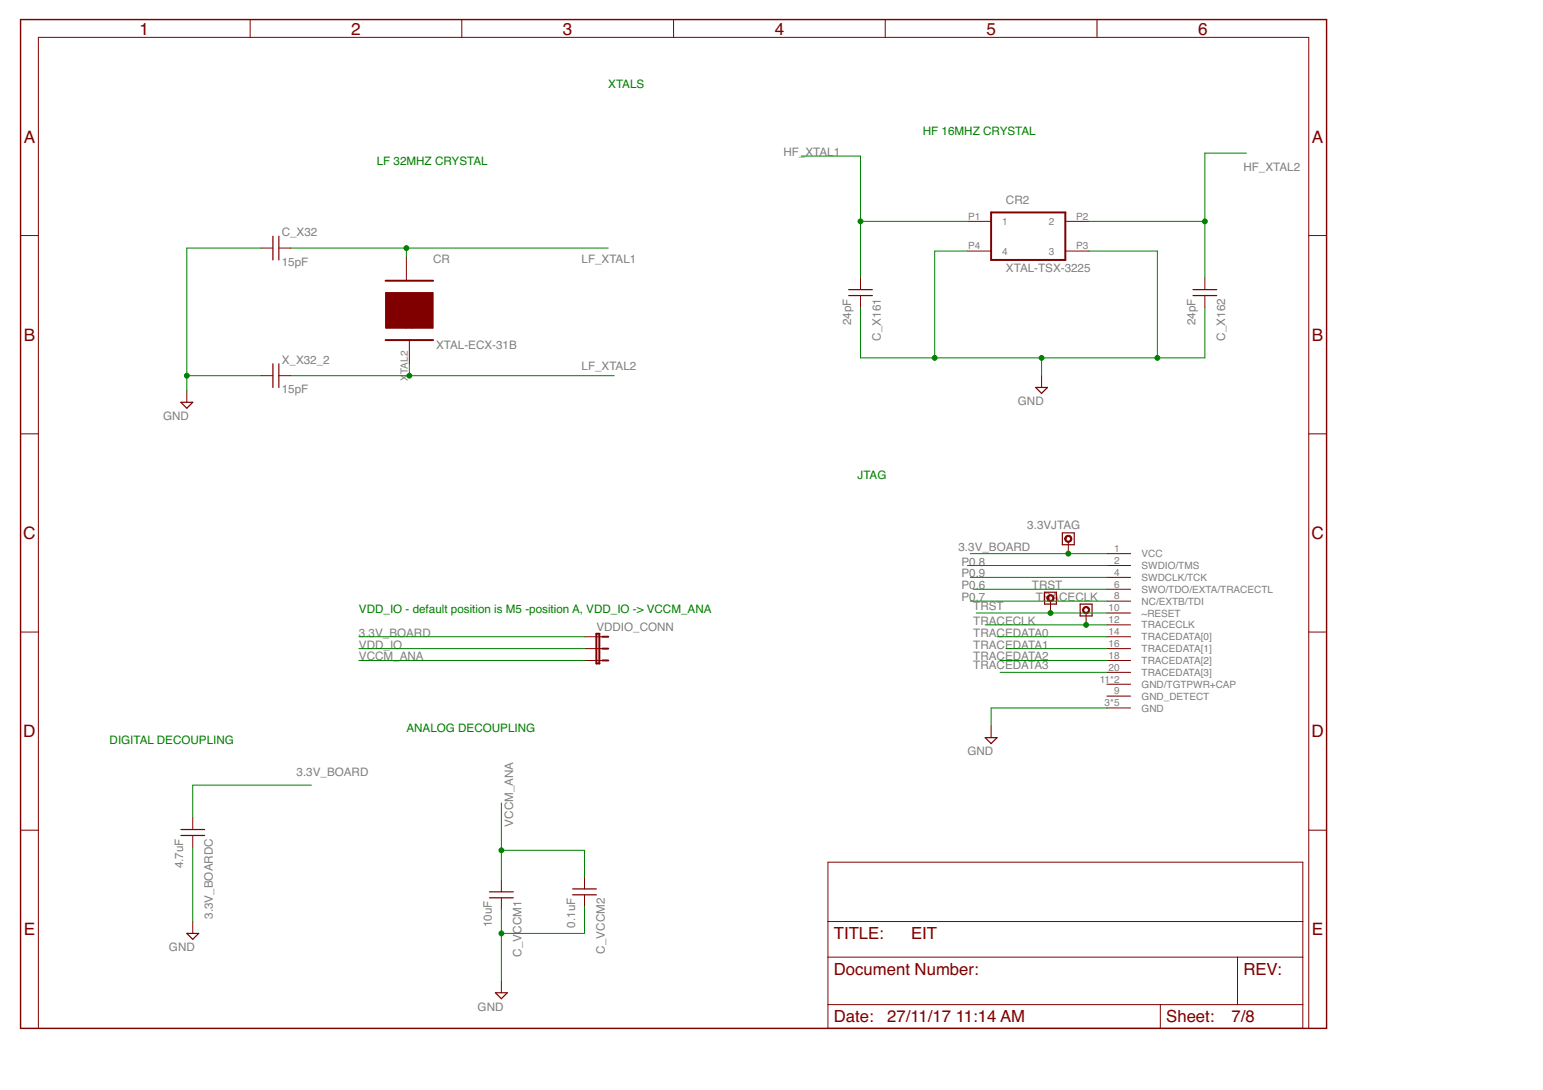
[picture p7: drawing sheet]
<svg xmlns="http://www.w3.org/2000/svg" width="297mm" height="210mm" viewBox="0 0 297 210" stroke-linecap="round" stroke-linejoin="round" font-family="sans-serif">
<g fill="none" stroke="#800000" stroke-width=".23">
<path d="M52.5 45.5v4.6M53.7 45.5v4.6M163.4 55.8h4.5M163.4 56.9h4.5M229.7 55.8h4.5M229.7 56.9h4.5M34.8 77.5h2.3l-1.1 1.1zM52.5 70.1v4.5M53.7 70.1v4.5M199.4 74.6h2.3l-1.2 1.2zM201.1 114h2.3v2.3h-2.3zM204.5 102.6h2.3v2.3h-2.3z"/>
<path d="M207.9 116.3h2.3v2.3h-2.3zM34.8 159.7h4.6M189.7 142h2.2l-1.1 1.2zM34.8 160.9h4.6M36 179.7h2.2l-1.1 1.2zM94.2 171.7h4.6M94.2 172.9h4.6M110.2 171.2h4.6M110.2 172.3h4.6M95.4 191.2h2.3l-1.2 1.1z"/>
</g>
<g fill="none" stroke="#800000" stroke-width=".19">
<path d="M48.2 3.8v3.4M88.9 3.8v3.4M129.7 3.8v3.4M170.4 3.8v3.4M211.2 3.8v3.4M4 45.4h3.4M50.2 47.8h2.3M53.7 47.8h2.3M78.2 49.5v4.6M165.7 53.5v2.3M165.7 56.9v2.3M186.2 42.6h4.6"/>
<path d="M186.2 48.3h4.6M205.1 42.6h4.6M205.1 48.3h4.6M231.9 53.5v2.3M231.9 56.9v2.3M251.9 45.4h3.5M36 75.2v2.3M50.2 72.3h2.3M53.7 72.3h2.3M78.8 65.5v4.6M200.5 72.3v2.3M4 83.5h3.4"/>
<path d="M251.9 83.5h3.5M202.2 115.8v2.2M205.7 104.3v2.3M209.1 118v2.3M213.1 106.6h4.6M213.1 108.9h4.6M213.1 111.2h4.6M213.1 113.5h4.6M213.1 118h4.6M213.1 115.8h4.6M4 121.7h3.4M112.5 122.6h3.5"/>
<path d="M112.5 124.9h3.5M112.5 127.2h3.5M190.8 139.8v2.2M213.1 122.6h4.6M213.1 124.9h4.6M213.1 127.2h4.6M213.1 120.3h4.6M213.1 129.5h4.6M213.1 131.8h4.6M213.1 134h4.6M213.1 136.3h4.6M251.9 121.7h3.5"/>
<path d="M4 159.9h3.4M37.1 157.5v2.2M251.9 159.9h3.5M37.1 160.9v2.3M37.1 177.5v2.2M96.5 169.5v2.2M96.5 172.9v2.3M112.5 168.9v2.3M112.5 172.3v2.3M159.4 166h91.4v32h-91.4zM159.4 177.5h91.4M7.4 198v-190.8h244.5v190.8"/>
<path d="M96.5 188.9v2.3M159.4 184.3h91.4M159.4 193.5h91.4M223.4 193.5v4.5M238.2 184.3v9.2"/>
</g>
<path d="M74.2 54.1h9.2M190.8 40.9h14.3v9.2h-14.3zM74.2 65.5h9.2M114.8 122h.6v5.8h-.6zM116 122.6h1.1M116 124.9h1.1M116 127.2h1.1" fill="none" stroke="#800000" stroke-width=".38"/>
<path d="M4 3.8h251.4v194.2h-251.4z" fill="none" stroke="#800000" stroke-width=".28"/>
<path d="M74.2 56.3h9.2v6.9h-9.2z" fill="#800000" stroke="#800000" stroke-width=".19"/>
<g fill="#800000" stroke="#800000" stroke-width=".19">
<path d="M205.1 103.3a.68 .68 0 0 1 1.1 .1 .68 .68 0 0 1-.3 1 .68 .68 0 0 1-.9-.6h.2a.45 .45 0 0 1 .7-.4 .45 .45 0 0 1 .1 .7 .45 .45 0 0 1-.8-.2v-.1h-.2z" fill-rule="evenodd"/>
<path d="M201.7 114.7a.68 .68 0 0 1 1.1 .1 .68 .68 0 0 1-.4 1 .68 .68 0 0 1-.9-.6h.3a.45 .45 0 0 1 .6-.4 .45 .45 0 0 1 .1 .8 .45 .45 0 0 1-.7-.2v-.2h-.3z" fill-rule="evenodd"/>
<path d="M208.6 117a.68 .68 0 0 1 1.1 .1 .68 .68 0 0 1-.4 1 .68 .68 0 0 1-.9-.6h.2a.46 .46 0 0 1 .6-.5 .46 .46 0 0 1 .2 .8 .46 .46 0 0 1-.7-.2l-.1-.1h-.2z" fill-rule="evenodd"/>
</g>
<g fill="none" stroke="#008000" stroke-width=".19">
<path d="M154.2 30.1h11.5v23.4M239.9 29.5h-8v24M50.2 47.8h-14.2v27.4M56 47.8h61.1M78.2 47.8v1.7M165.7 59.2v9.7h66.2v-9.7M165.7 42.6h20.5M186.2 48.3h-6.3v20.6M209.7 48.3h13.1v20.6M209.7 42.6h22.2M36 72.3h14.2M56 72.3h62.2"/>
<path d="M78.8 70.1v2.2M200.5 68.9v3.4M186.2 108.9h26.9M186.8 111.2h26.3M186.8 115.8h26.3M186.8 106.6h26.3M187.4 113.5h25.7M187.9 118h25.2M69.1 127.2h43.4M69.1 124.9h43.4M69.1 122.6h43.4M189.7 120.3h23.4"/>
<path d="M191.9 122.6h21.2M192.5 127.2h20.6M192.5 129.5h20.6M193.7 124.9h19.4M213.1 136.3h-22.3v3.5M59.9 151.2h-22.8v6.3M96.5 154.6v14.9M37.1 163.2v14.3M96.5 175.2v13.7M96.5 163.7h16v5.2M112.5 174.6v5.1h-16"/>
</g>
<g fill="#008000" stroke="#008000" stroke-width=".19">
<circle cx="36" cy="72.3" r=".47"/>
<circle cx="200.5" cy="68.9" r=".47"/>
<circle cx="222.8" cy="68.9" r=".47"/>
<circle cx="179.9" cy="68.9" r=".47"/>
<circle cx="96.5" cy="179.7" r=".47"/>
<circle cx="96.5" cy="163.7" r=".47"/>
<circle cx="202.2" cy="118" r=".47"/>
<circle cx="209.1" cy="120.3" r=".47"/>
<circle cx="78.2" cy="47.8" r=".47"/>
<circle cx="78.8" cy="72.3" r=".47"/>
<circle cx="165.7" cy="42.6" r=".47"/>
<circle cx="231.9" cy="42.6" r=".47"/>
<circle cx="205.7" cy="106.6" r=".47"/>
</g>
<g font-size="3.3" fill="#800000">
<text x="26.9" y="6.7">1</text>
<text x="67.6" y="6.7">2</text>
<text x="108.4" y="6.7">3</text>
<text x="149.1" y="6.7">4</text>
<text x="189.9" y="6.7">5</text>
<text x="230.7" y="6.7">6</text>
<text x="4.6" y="27.5">A</text>
<text x="252.6" y="27.5">A</text>
<text x="4.6" y="65.6">B</text>
<text x="252.6" y="65.6">B</text>
<text x="4.5" y="103.8">C</text>
<text x="252.5" y="103.8">C</text>
<text x="4.5" y="141.9">D</text>
<text x="252.5" y="141.9">D</text>
<text x="4.6" y="180.1">E</text>
<text x="252.6" y="180.1">E</text>
</g>
<g font-size="3.2" fill="#800000">
<text x="160.5" y="180.9">TITLE:</text>
<text x="175.4" y="180.9">EIT</text>
<text x="160.5" y="187.8">Document Number:</text>
<text x="239.4" y="187.8">REV:</text>
<text x="160.5" y="196.9">Date:</text>
<text x="170.8" y="196.9">27/11/17</text>
<text x="184" y="196.9">11:14 AM</text>
<text x="224.5" y="196.9">Sheet:</text>
<text x="237.1" y="196.9">7/8</text>
</g>
<g font-size="2.2" fill="#008000">
<text x="117.1" y="16.9">XTALS</text>
<text x="177.7" y="26.1">HF 16MHZ CRYSTAL</text>
<text x="72.5" y="31.8">LF 32MHZ CRYSTAL</text>
<text x="165.1" y="92.3">JTAG</text>
<text x="69.1" y="118">VDD_IO - default position is M5 -position A, VDD_IO -&gt; VCCM_ANA</text>
<text x="21.1" y="143.2">DIGITAL DECOUPLING</text>
<text x="78.2" y="140.9">ANALOG DECOUPLING</text>
</g>
<g font-size="2.2" fill="#808080">
<text x="150.8" y="30.1">HF_XTAL1</text>
<text x="239.4" y="32.9">HF_XTAL2</text>
<text x="193.7" y="39.2">CR2</text>
<text x="54.2" y="45.5">C_X32</text>
<text x="54.2" y="51.2">15pF</text>
<text x="83.4" y="50.6">CR</text>
<text x="112" y="50.6">LF_XTAL1</text>
<text x="193.7" y="52.3">XTAL-TSX-3225</text>
<text x="163.8" y="62.6" transform="rotate(-90 163.8 62.6)">24pF</text>
<text x="169.6" y="65.6" transform="rotate(-90 169.6 65.6)">C_X161</text>
<text x="230.1" y="62.6" transform="rotate(-90 230.1 62.6)">24pF</text>
<text x="235.8" y="65.6" transform="rotate(-90 235.8 65.6)">C_X162</text>
<text x="54.2" y="70.1">X_X32_2</text>
<text x="84" y="67.2">XTAL-ECX-31B</text>
<text x="112" y="71.2">LF_XTAL2</text>
<text x="54.2" y="75.8">15pF</text>
<text x="31.4" y="80.9">GND</text>
<text x="195.9" y="78.1">GND</text>
<text x="197.8" y="101.9">3.3VJTAG</text>
<text x="184.5" y="106">3.3V_BOARD</text>
<text x="185.1" y="111.2">P0.9</text>
<text x="185.1" y="108.9">P0.8</text>
<text x="185.1" y="113.5">P0.6</text>
<text x="198.7" y="113.4">TRST</text>
<text x="185.1" y="115.8">P0.7</text>
<text x="187.4" y="117.5">TRST</text>
<text x="199.4" y="115.7">TRA</text>
<text x="203.9" y="115.7">CECLK</text>
<text x="69.1" y="124.9">VDD_IO</text>
<text x="69.1" y="122.6">3.3V_BOARD</text>
<text x="114.8" y="121.5">VDDIO_CONN</text>
<text x="187.4" y="120.3">TRACECLK</text>
<text x="187.4" y="122.6">TRACEDATA0</text>
<text x="187.4" y="124.9">TRACEDATA1</text>
<text x="69.1" y="127.2">VCCM_ANA</text>
<text x="187.4" y="127.2">TRACEDATA2</text>
<text x="187.4" y="128.9">TRACEDATA3</text>
<text x="57.1" y="149.5">3.3V_BOARD</text>
<text x="186.2" y="145.5">GND</text>
<text x="98.8" y="159.2" transform="rotate(-90 98.8 159.2)">VCCM_ANA</text>
<text x="35.3" y="167.2" transform="rotate(-90 35.3 167.2)">4.7uF</text>
<text x="41" y="176.9" transform="rotate(-90 41 176.9)">3.3V_BOARDC</text>
<text x="94.7" y="178.6" transform="rotate(-90 94.7 178.6)">10uF</text>
<text x="110.7" y="178.6" transform="rotate(-90 110.7 178.6)">0.1uF</text>
<text x="32.5" y="183.2">GND</text>
<text x="100.4" y="184.2" transform="rotate(-90 100.4 184.2)">C_VCCM1</text>
<text x="116.4" y="183.6" transform="rotate(-90 116.4 183.6)">C_VCCM2</text>
<text x="92" y="194.6">GND</text>
</g>
<g font-size="1.9" fill="#808080">
<text x="186.3" y="42.3">P1</text>
<text x="192.9" y="43.3">1</text>
<text x="201.9" y="43.3">2</text>
<text x="207.2" y="42.3">P2</text>
<text x="186.3" y="48">P4</text>
<text x="192.9" y="49">4</text>
<text x="201.9" y="49">3</text>
<text x="207.2" y="48">P3</text>
<text x="79.5" y="63.4" transform="rotate(-90 79.5 63.4)">XTAL2</text>
<text x="78.5" y="73.3" transform="rotate(-90 78.5 73.3)">X</text>
<text x="78.5" y="72" transform="rotate(-90 78.5 72)">TAL2</text>
<text x="214.5" y="106.3">1</text>
<text x="219.8" y="107.3">VCC</text>
<text x="214.5" y="108.6">2</text>
<text x="214.5" y="110.9">4</text>
<text x="214.5" y="113.2">6</text>
<text x="219.8" y="109.6">SWDIO/TMS</text>
<text x="219.8" y="111.9">SWDCLK/TCK</text>
<text x="213.4" y="117.7">10</text>
<text x="214.5" y="115.4">8</text>
<text x="219.8" y="114.2">SWO/TDO/EXTA/TRACECTL</text>
<text x="219.8" y="118.7">~RESET</text>
<text x="219.8" y="116.4">NC/EXTB/TDI</text>
<text x="213.4" y="120">12</text>
<text x="213.4" y="122.3">14</text>
<text x="213.4" y="124.6">16</text>
<text x="219.8" y="121">TRACECLK</text>
<text x="219.8" y="123.3">TRACEDATA[0]</text>
<text x="219.8" y="125.6">TRACEDATA[1]</text>
<text x="211.7" y="131.4">11*2</text>
<text x="213.4" y="126.9">18</text>
<text x="213.4" y="129.2">20</text>
<text x="219.8" y="127.9">TRACEDATA[2]</text>
<text x="219.8" y="130.2">TRACEDATA[3]</text>
<text x="212.7" y="136">3*5</text>
<text x="214.5" y="133.7">9</text>
<text x="219.8" y="132.4">GND/TGTPWR+CAP</text>
<text x="219.8" y="134.7">GND_DETECT</text>
<text x="219.8" y="137">GND</text>
</g>
</svg>
